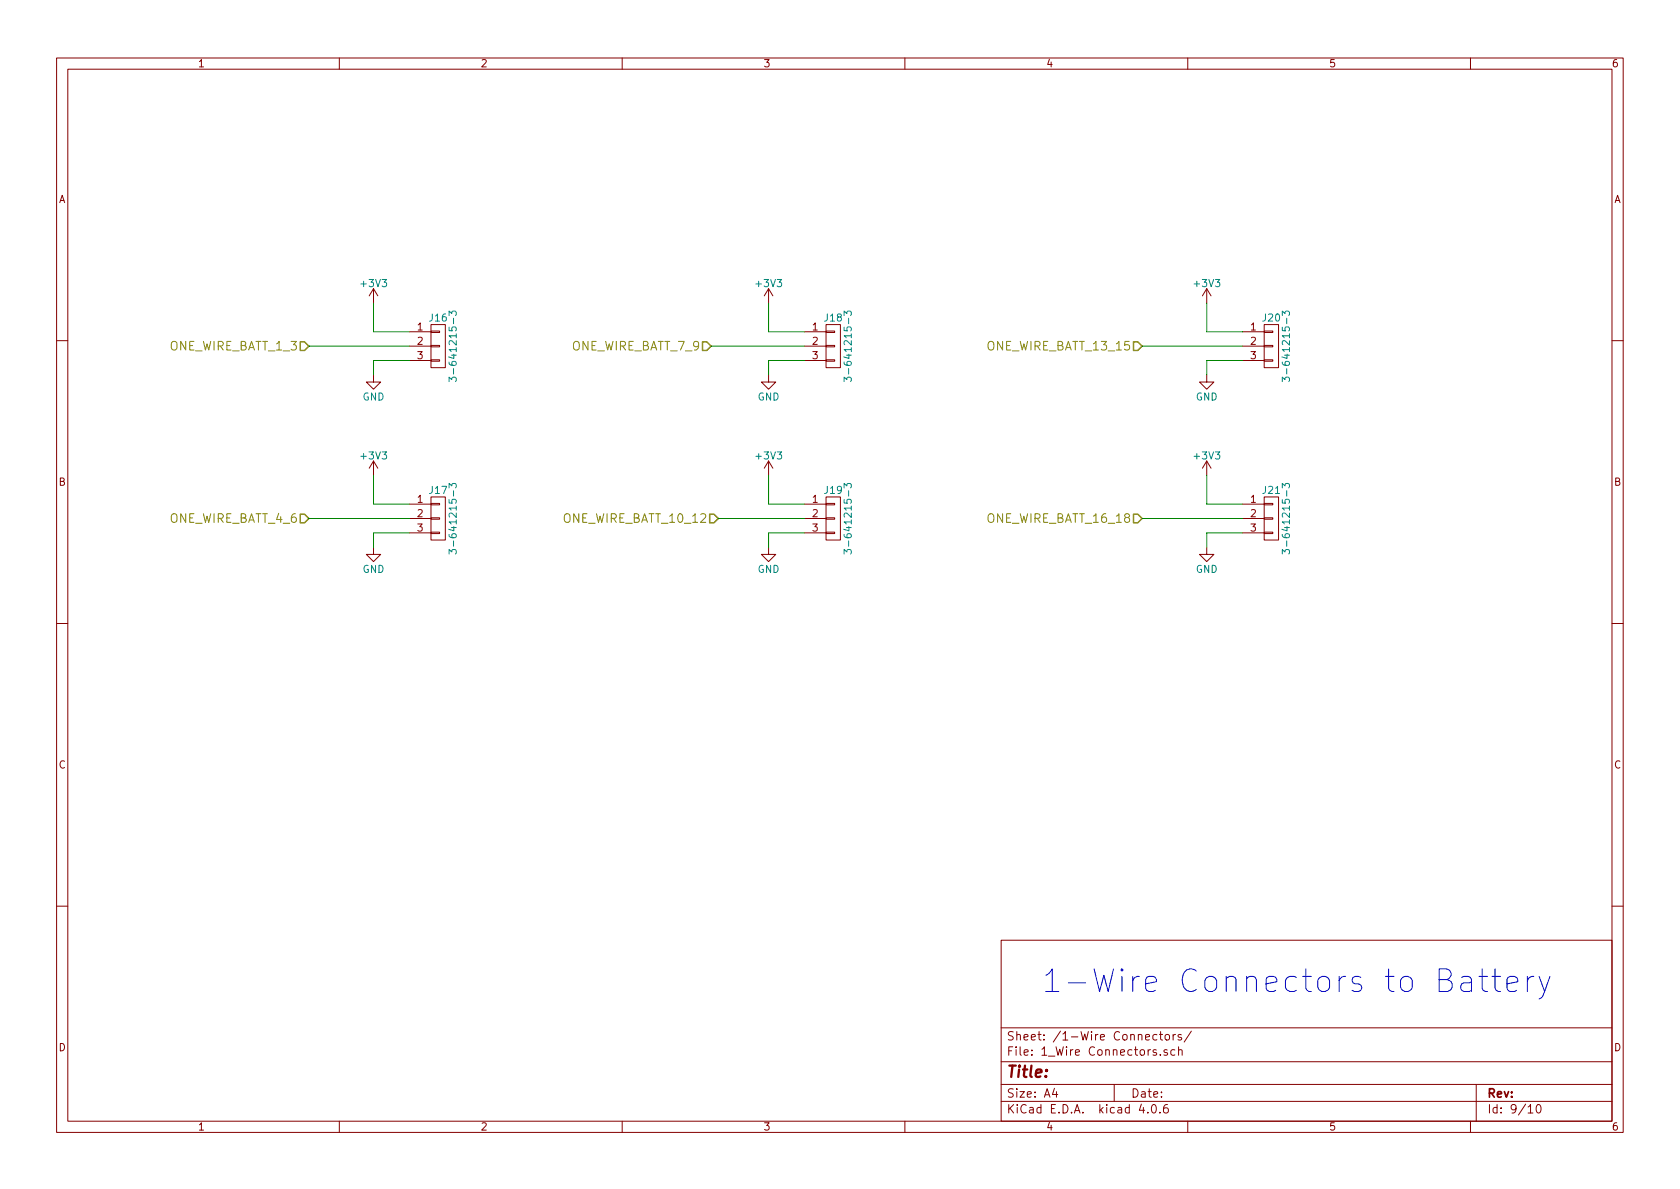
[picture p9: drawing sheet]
EESchema Schematic File Version 2
LIBS:POWER_NODE_V2-rescue
LIBS:power
LIBS:device
LIBS:transistors
LIBS:conn
LIBS:linear
LIBS:regul
LIBS:74xx
LIBS:cmos4000
LIBS:adc-dac
LIBS:memory
LIBS:xilinx
LIBS:microcontrollers
LIBS:dsp
LIBS:microchip
LIBS:analog_switches
LIBS:motorola
LIBS:texas
LIBS:intel
LIBS:audio
LIBS:interface
LIBS:digital-audio
LIBS:philips
LIBS:display
LIBS:cypress
LIBS:siliconi
LIBS:opto
LIBS:atmel
LIBS:contrib
LIBS:valves
LIBS:power-node-lib
LIBS:POWER_NODE_V2-cache
EELAYER 25 0
EELAYER END
$Descr A4 11693 8268
encoding utf-8
Sheet 9 10
Title ""
Date ""
Rev ""
Comp ""
Comment1 ""
Comment2 ""
Comment3 ""
Comment4 ""
$EndDescr
Text HLabel 2150 2400 0    60   Input ~ 0
ONE_WIRE_BATT_1_3
Text HLabel 2150 3600 0    60   Input ~ 0
ONE_WIRE_BATT_4_6
Text HLabel 4950 2400 0    60   Input ~ 0
ONE_WIRE_BATT_7_9
Text HLabel 5000 3600 0    60   Input ~ 0
ONE_WIRE_BATT_10_12
Text HLabel 7950 2400 0    60   Input ~ 0
ONE_WIRE_BATT_13_15
Text HLabel 7950 3600 0    60   Input ~ 0
ONE_WIRE_BATT_16_18
$Comp
L CONN_01X03 J16
U 1 1
P 3050 2400
F 0 "J16" H 3050 2600 50  0000 C CNN
F 1 "3-641215-3" V 3150 2400 50  0000 C CNN
F 2 "rLoop_Footprints:3-641215-3_3Pin_Latching_Header" H 3050 2400 50  0001 C CNN
F 3 "" H 3050 2400 50  0001 C CNN
	1    3050 2400
	1    0    0    -1  
$EndComp
$Comp
L +3V3 #PWR132
U 1 1
P 2600 2100
F 0 "#PWR132" H 2600 1950 50  0001 C CNN
F 1 "+3V3" H 2600 2240 50  0000 C CNN
F 2 "" H 2600 2100 50  0001 C CNN
F 3 "" H 2600 2100 50  0001 C CNN
	1    2600 2100
	1    0    0    -1  
$EndComp
$Comp
L GND #PWR133
U 1 1
P 2600 2600
F 0 "#PWR133" H 2600 2350 50  0001 C CNN
F 1 "GND" H 2600 2450 50  0000 C CNN
F 2 "" H 2600 2600 50  0001 C CNN
F 3 "" H 2600 2600 50  0001 C CNN
	1    2600 2600
	1    0    0    -1  
$EndComp
Wire Wire Line
	2600 2100 2600 2300
Wire Wire Line
	2600 2300 2850 2300
Wire Wire Line
	2850 2500 2600 2500
Wire Wire Line
	2600 2500 2600 2600
$Comp
L CONN_01X03 J17
U 1 1
P 3050 3600
F 0 "J17" H 3050 3800 50  0000 C CNN
F 1 "3-641215-3" V 3150 3600 50  0000 C CNN
F 2 "rLoop_Footprints:3-641215-3_3Pin_Latching_Header" H 3050 3600 50  0001 C CNN
F 3 "" H 3050 3600 50  0001 C CNN
	1    3050 3600
	1    0    0    -1  
$EndComp
$Comp
L +3V3 #PWR134
U 1 1
P 2600 3300
F 0 "#PWR134" H 2600 3150 50  0001 C CNN
F 1 "+3V3" H 2600 3440 50  0000 C CNN
F 2 "" H 2600 3300 50  0001 C CNN
F 3 "" H 2600 3300 50  0001 C CNN
	1    2600 3300
	1    0    0    -1  
$EndComp
$Comp
L GND #PWR135
U 1 1
P 2600 3800
F 0 "#PWR135" H 2600 3550 50  0001 C CNN
F 1 "GND" H 2600 3650 50  0000 C CNN
F 2 "" H 2600 3800 50  0001 C CNN
F 3 "" H 2600 3800 50  0001 C CNN
	1    2600 3800
	1    0    0    -1  
$EndComp
Wire Wire Line
	2600 3300 2600 3500
Wire Wire Line
	2600 3500 2850 3500
Wire Wire Line
	2850 3700 2600 3700
Wire Wire Line
	2600 3700 2600 3800
$Comp
L CONN_01X03 J18
U 1 1
P 5800 2400
F 0 "J18" H 5800 2600 50  0000 C CNN
F 1 "3-641215-3" V 5900 2400 50  0000 C CNN
F 2 "rLoop_Footprints:3-641215-3_3Pin_Latching_Header" H 5800 2400 50  0001 C CNN
F 3 "" H 5800 2400 50  0001 C CNN
	1    5800 2400
	1    0    0    -1  
$EndComp
$Comp
L +3V3 #PWR136
U 1 1
P 5350 2100
F 0 "#PWR136" H 5350 1950 50  0001 C CNN
F 1 "+3V3" H 5350 2240 50  0000 C CNN
F 2 "" H 5350 2100 50  0001 C CNN
F 3 "" H 5350 2100 50  0001 C CNN
	1    5350 2100
	1    0    0    -1  
$EndComp
$Comp
L GND #PWR137
U 1 1
P 5350 2600
F 0 "#PWR137" H 5350 2350 50  0001 C CNN
F 1 "GND" H 5350 2450 50  0000 C CNN
F 2 "" H 5350 2600 50  0001 C CNN
F 3 "" H 5350 2600 50  0001 C CNN
	1    5350 2600
	1    0    0    -1  
$EndComp
Wire Wire Line
	5350 2100 5350 2300
Wire Wire Line
	5350 2300 5600 2300
Wire Wire Line
	5600 2500 5350 2500
Wire Wire Line
	5350 2500 5350 2600
$Comp
L CONN_01X03 J19
U 1 1
P 5800 3600
F 0 "J19" H 5800 3800 50  0000 C CNN
F 1 "3-641215-3" V 5900 3600 50  0000 C CNN
F 2 "rLoop_Footprints:3-641215-3_3Pin_Latching_Header" H 5800 3600 50  0001 C CNN
F 3 "" H 5800 3600 50  0001 C CNN
	1    5800 3600
	1    0    0    -1  
$EndComp
$Comp
L +3V3 #PWR138
U 1 1
P 5350 3300
F 0 "#PWR138" H 5350 3150 50  0001 C CNN
F 1 "+3V3" H 5350 3440 50  0000 C CNN
F 2 "" H 5350 3300 50  0001 C CNN
F 3 "" H 5350 3300 50  0001 C CNN
	1    5350 3300
	1    0    0    -1  
$EndComp
$Comp
L GND #PWR139
U 1 1
P 5350 3800
F 0 "#PWR139" H 5350 3550 50  0001 C CNN
F 1 "GND" H 5350 3650 50  0000 C CNN
F 2 "" H 5350 3800 50  0001 C CNN
F 3 "" H 5350 3800 50  0001 C CNN
	1    5350 3800
	1    0    0    -1  
$EndComp
Wire Wire Line
	5350 3300 5350 3500
Wire Wire Line
	5350 3500 5600 3500
Wire Wire Line
	5600 3700 5350 3700
Wire Wire Line
	5350 3700 5350 3800
$Comp
L CONN_01X03 J20
U 1 1
P 8850 2400
F 0 "J20" H 8850 2600 50  0000 C CNN
F 1 "3-641215-3" V 8950 2400 50  0000 C CNN
F 2 "rLoop_Footprints:3-641215-3_3Pin_Latching_Header" H 8850 2400 50  0001 C CNN
F 3 "" H 8850 2400 50  0001 C CNN
	1    8850 2400
	1    0    0    -1  
$EndComp
$Comp
L +3V3 #PWR140
U 1 1
P 8400 2100
F 0 "#PWR140" H 8400 1950 50  0001 C CNN
F 1 "+3V3" H 8400 2240 50  0000 C CNN
F 2 "" H 8400 2100 50  0001 C CNN
F 3 "" H 8400 2100 50  0001 C CNN
	1    8400 2100
	1    0    0    -1  
$EndComp
$Comp
L GND #PWR141
U 1 1
P 8400 2600
F 0 "#PWR141" H 8400 2350 50  0001 C CNN
F 1 "GND" H 8400 2450 50  0000 C CNN
F 2 "" H 8400 2600 50  0001 C CNN
F 3 "" H 8400 2600 50  0001 C CNN
	1    8400 2600
	1    0    0    -1  
$EndComp
Wire Wire Line
	8400 2100 8400 2300
Wire Wire Line
	8400 2300 8650 2300
Wire Wire Line
	8650 2500 8400 2500
Wire Wire Line
	8400 2500 8400 2600
$Comp
L CONN_01X03 J21
U 1 1
P 8850 3600
F 0 "J21" H 8850 3800 50  0000 C CNN
F 1 "3-641215-3" V 8950 3600 50  0000 C CNN
F 2 "rLoop_Footprints:3-641215-3_3Pin_Latching_Header" H 8850 3600 50  0001 C CNN
F 3 "" H 8850 3600 50  0001 C CNN
	1    8850 3600
	1    0    0    -1  
$EndComp
$Comp
L +3V3 #PWR142
U 1 1
P 8400 3300
F 0 "#PWR142" H 8400 3150 50  0001 C CNN
F 1 "+3V3" H 8400 3440 50  0000 C CNN
F 2 "" H 8400 3300 50  0001 C CNN
F 3 "" H 8400 3300 50  0001 C CNN
	1    8400 3300
	1    0    0    -1  
$EndComp
$Comp
L GND #PWR143
U 1 1
P 8400 3800
F 0 "#PWR143" H 8400 3550 50  0001 C CNN
F 1 "GND" H 8400 3650 50  0000 C CNN
F 2 "" H 8400 3800 50  0001 C CNN
F 3 "" H 8400 3800 50  0001 C CNN
	1    8400 3800
	1    0    0    -1  
$EndComp
Wire Wire Line
	8400 3300 8400 3500
Wire Wire Line
	8400 3500 8650 3500
Wire Wire Line
	8650 3700 8400 3700
Wire Wire Line
	8400 3700 8400 3800
Wire Wire Line
	2150 2400 2850 2400
Wire Wire Line
	2850 3600 2150 3600
Wire Wire Line
	5000 3600 5600 3600
Wire Wire Line
	4950 2400 5600 2400
Wire Wire Line
	7950 2400 8650 2400
Wire Wire Line
	8650 3600 7950 3600
Text Notes 7250 6900 0    157  ~ 0
1-Wire Connectors to Battery
$EndSCHEMATC
